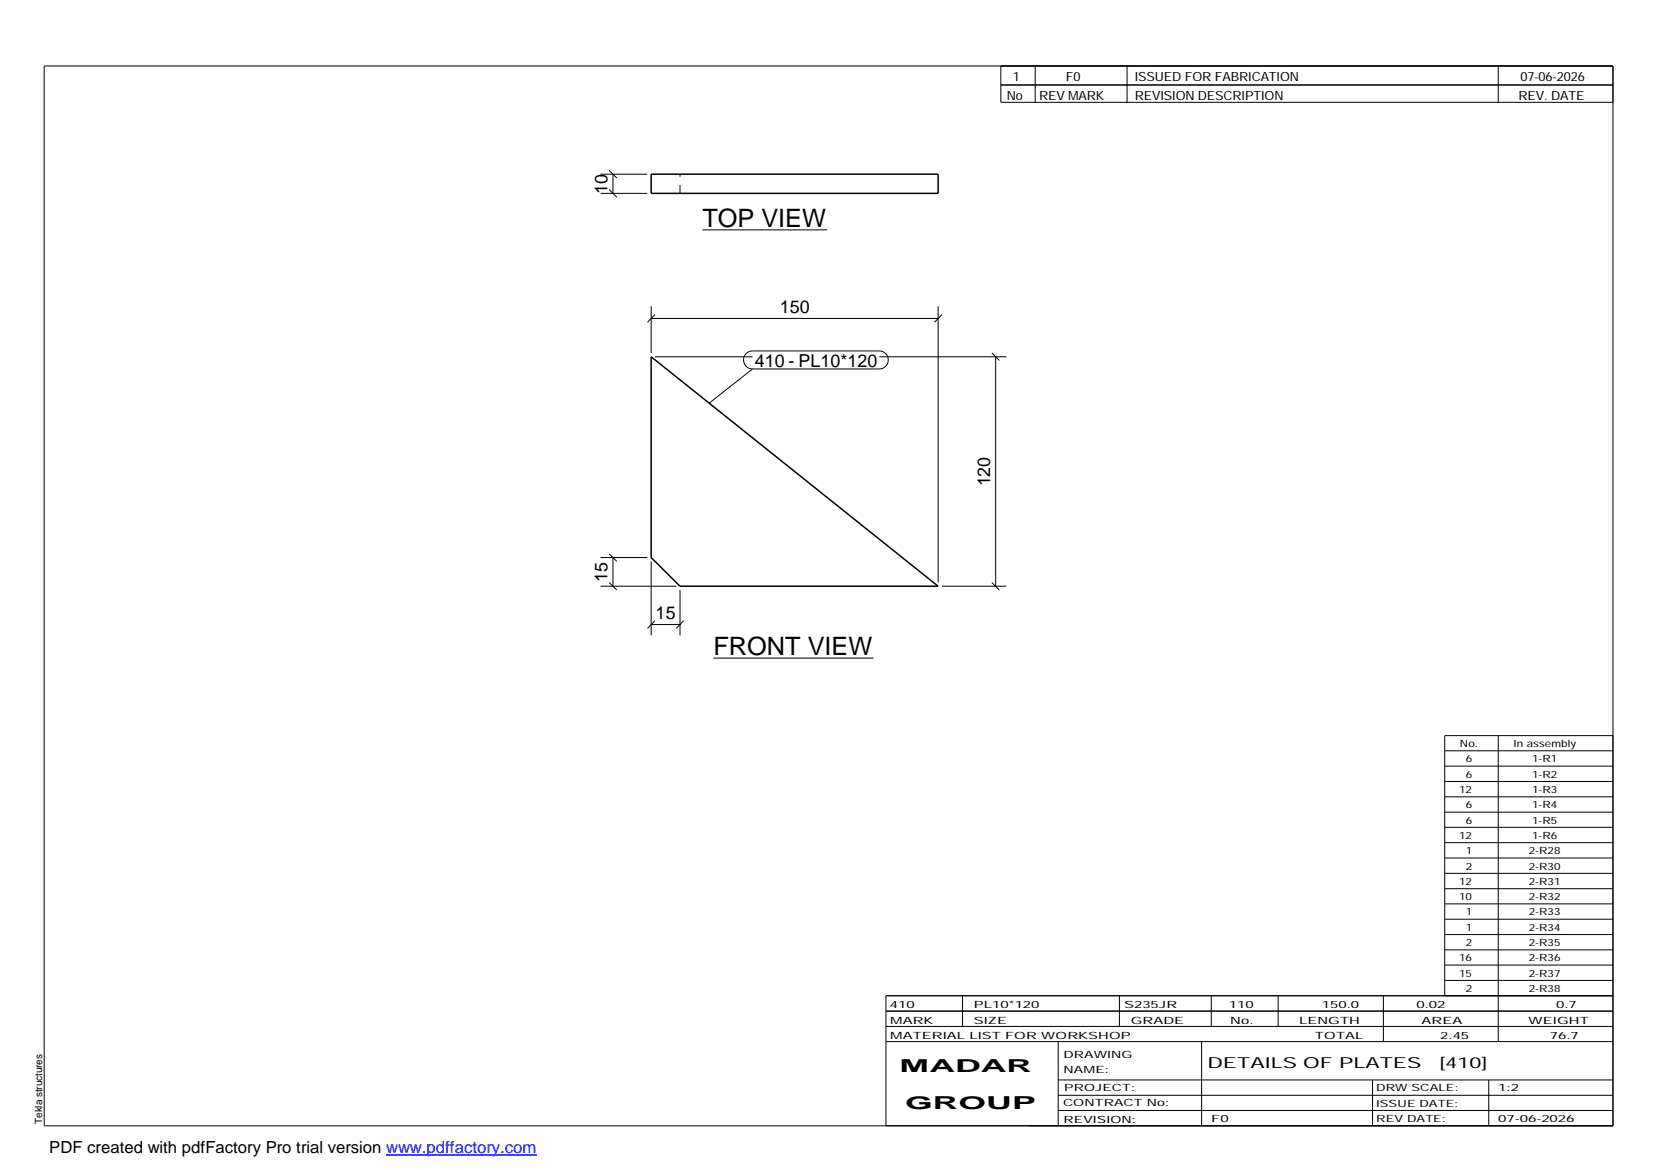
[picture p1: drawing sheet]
<svg xmlns="http://www.w3.org/2000/svg" width="420mm" height="297mm" viewBox="0 0 420 297" stroke-linecap="round" stroke-linejoin="round" font-family="sans-serif">
<path d="M165.3 44.2h72.9v4.9h-72.9zM165.3 90.6l72.9 58.2h-65.6l-7.3-7.3z" fill="none" stroke="#000" stroke-width=".38"/>
<path d="M172.6 49.1v-4.9" fill="none" stroke="#000" stroke-width=".25" stroke-dasharray="2.1 2.1" stroke-linecap="butt"/>
<g fill="none" stroke="#000" stroke-width=".25">
<path d="M11.2 16.7h398.3v269.1h-398.3zM254.1 16.7v9.3h155.4M262.8 16.7v9.3M286.1 16.7v9.3M380.4 16.7v9.3M254.1 21.6h155.4M152.5 49.1h11.8M152.5 44.2h11.8M154.6 48.1l2 2M154.6 43.3l2 1.9M155.6 44.2v4.9M178.3 58.4h31.7"/>
<path d="M165.3 77.8v11.8M166.3 79.9l-1.9 1.9M238.2 77.8v70.1M239.1 79.9l-1.9 1.9M165.3 80.8h72.9M166.3 90.6h24.8M189.4 89.8l.8-.5 .9-.2h32.1a2.29 2.29 0 0 1 2.3 2.3 2.29 2.29 0 0 1-2.3 2.3h-32.1a2.31 2.31 0 0 1-2.2-1.4 2.31 2.31 0 0 1 .5-2.5zM191.1 93.7l-11.1 8.6M223.2 90.6h32.3M251.8 89.6l1.9 1.9M252.8 90.6v58.2M152.5 148.8h19.2"/>
<path d="M152.5 141.5h11.8M154.6 147.9l2 1.9M154.6 140.6l2 1.9M155.6 141.5v7.3M165.3 142.5v18.8M165.3 158.6h7.3M166.3 157.6l-1.9 1.9M172.6 149.8v11.5M173.6 157.6l-1.9 1.9M239.1 148.8h16.4M251.8 147.9l1.9 1.9M181.1 167.1h40.7"/>
<path d="M366.8 190.6h42.7M366.8 194.5h42.7M366.8 198.4h42.7M380.4 186.8v77.6M409.5 186.8h-42.7v66M366.8 202.3h42.7M366.8 206.2h42.7M366.8 210h42.7M366.8 213.9h42.7M366.8 217.8h42.7M366.8 221.7h42.7M366.8 225.6h42.7"/>
<path d="M366.8 229.5h42.7M366.8 233.4h42.7M366.8 237.3h42.7M224.9 256.7h184.6M244.3 252.8v7.8M284.2 252.8v7.8M307.5 252.8v7.8M324.5 252.8v7.8M351.2 252.8v11.6M366.8 241.2h42.7M366.8 245h42.7M366.8 248.9h42.7"/>
<path d="M409.5 252.8h-184.6v33M224.9 264.4h184.6M224.9 260.6h184.6M268.6 264.4v21.4M268.6 274.2h140.9M268.6 278.1h140.9M305.1 264.4v21.4M348.4 274.2v11.6M378 274.2v11.6M268.6 281.9h140.9"/>
</g>
<path d="M98 293.3h38.2" fill="none" stroke="#00f" stroke-width=".3"/>
<g font-size="6.4">
<text x="178.3" y="57.6">TOP VIEW</text>
<text x="181.1" y="166.4">FRONT VIEW</text>
</g>
<g font-size="4.5">
<text x="154.3" y="49.2" transform="rotate(-90 154.3 49.2)">10</text>
<text x="198" y="79.4">150</text>
<text x="191.6" y="93.1">410 - PL10*120</text>
<text x="251.4" y="123.5" transform="rotate(-90 251.4 123.5)">120</text>
<text x="154.3" y="147.7" transform="rotate(-90 154.3 147.7)">15</text>
<text x="166.5" y="157.2">15</text>
<text x="228.4" y="272.3">MADAR</text>
<text x="229.8" y="281.6">GROUP</text>
</g>
<text font-size="4.2" x="12.5" y="292.7">PDF created with pdfFactory Pro trial version www.pdffactory.com</text>
<g font-size="3.9">
<text x="306.5" y="271.3">DETAILS OF PLATES</text>
<text x="365.4" y="271.3">[410]</text>
</g>
<g font-size="3.2">
<text x="257.1" y="20.5">1</text>
<text x="270.6" y="20.5">F0</text>
<text x="288.1" y="20.5">ISSUED FOR FABRICATION</text>
<text x="386" y="20.5">07-06-2026</text>
<text x="255.6" y="25.5">No</text>
<text x="263.8" y="25.5">REV MARK</text>
<text x="288.1" y="25.5">REVISION DESCRIPTION</text>
<text x="385.5" y="25.5">REV. DATE</text>
</g>
<g font-size="2.5">
<text x="370.6" y="189.6">No.</text>
<text x="384.3" y="189.6">In assembly</text>
<text x="372.1" y="193.5">6</text>
<text x="372.1" y="197.4">6</text>
<text x="389" y="193.5">1-R1</text>
<text x="389" y="197.4">1-R2</text>
<text x="370.4" y="201.3">12</text>
<text x="389" y="201.3">1-R3</text>
<text x="372.1" y="205.2">6</text>
<text x="372.1" y="209.1">6</text>
<text x="389" y="205.2">1-R4</text>
<text x="389" y="209.1">1-R5</text>
<text x="370.4" y="213">12</text>
<text x="389" y="213">1-R6</text>
<text x="372.1" y="216.9">1</text>
<text x="372.1" y="220.8">2</text>
<text x="388.1" y="216.9">2-R28</text>
<text x="388.1" y="220.8">2-R30</text>
<text x="370.4" y="224.6">12</text>
<text x="388.1" y="224.6">2-R31</text>
<text x="370.4" y="228.5">10</text>
<text x="372.1" y="232.4">1</text>
<text x="388.1" y="228.5">2-R32</text>
<text x="388.1" y="232.4">2-R33</text>
<text x="372.1" y="236.3">1</text>
<text x="388.1" y="236.3">2-R34</text>
<text x="370.4" y="244.1">16</text>
<text x="372.1" y="240.2">2</text>
<text x="388.1" y="240.2">2-R35</text>
<text x="388.1" y="244.1">2-R36</text>
<text x="370.4" y="247.9">15</text>
<text x="372.1" y="251.8">2</text>
<text x="388.1" y="247.9">2-R37</text>
<text x="388.1" y="251.8">2-R38</text>
<text x="225.9" y="255.9">410</text>
<text x="247.3" y="255.9">PL10*120</text>
<text x="285.4" y="255.9">S235JR</text>
<text x="312" y="255.9">110</text>
<text x="335.6" y="255.9">150.0</text>
<text x="359.6" y="255.9">0.02</text>
<text x="395.1" y="255.9">0.7</text>
<text x="226" y="263.7">MATERIAL LIST FOR WORKSHOP</text>
<text x="226" y="259.9">MARK</text>
<text x="247.2" y="259.9">SIZE</text>
<text x="287.1" y="259.9">GRADE</text>
<text x="312.3" y="259.9">No.</text>
<text x="329.8" y="259.9">LENGTH</text>
<text x="333.8" y="263.7">TOTAL</text>
<text x="360.9" y="259.9">AREA</text>
<text x="365.6" y="263.7">2.45</text>
<text x="388.1" y="259.9">WEIGHT</text>
<text x="393.4" y="263.7">76.7</text>
<text x="270" y="268.5">DRAWING</text>
<text x="270" y="272.5">NAME:</text>
<text x="269.9" y="280.9">CONTRACT No:</text>
<text x="270.2" y="277">PROJECT:</text>
<text x="349.4" y="277.1">DRW SCALE:</text>
<text x="349.4" y="281">ISSUE DATE:</text>
<text x="380.4" y="277.1">1:2</text>
<text x="10.7" y="285.4" transform="rotate(-90 10.7 285.4)">Tekla structures</text>
<text x="270" y="285">REVISION:</text>
<text x="307.5" y="284.8">F0</text>
<text x="349.4" y="284.8">REV DATE:</text>
<text x="380.4" y="284.8">07-06-2026</text>
</g>
</svg>
